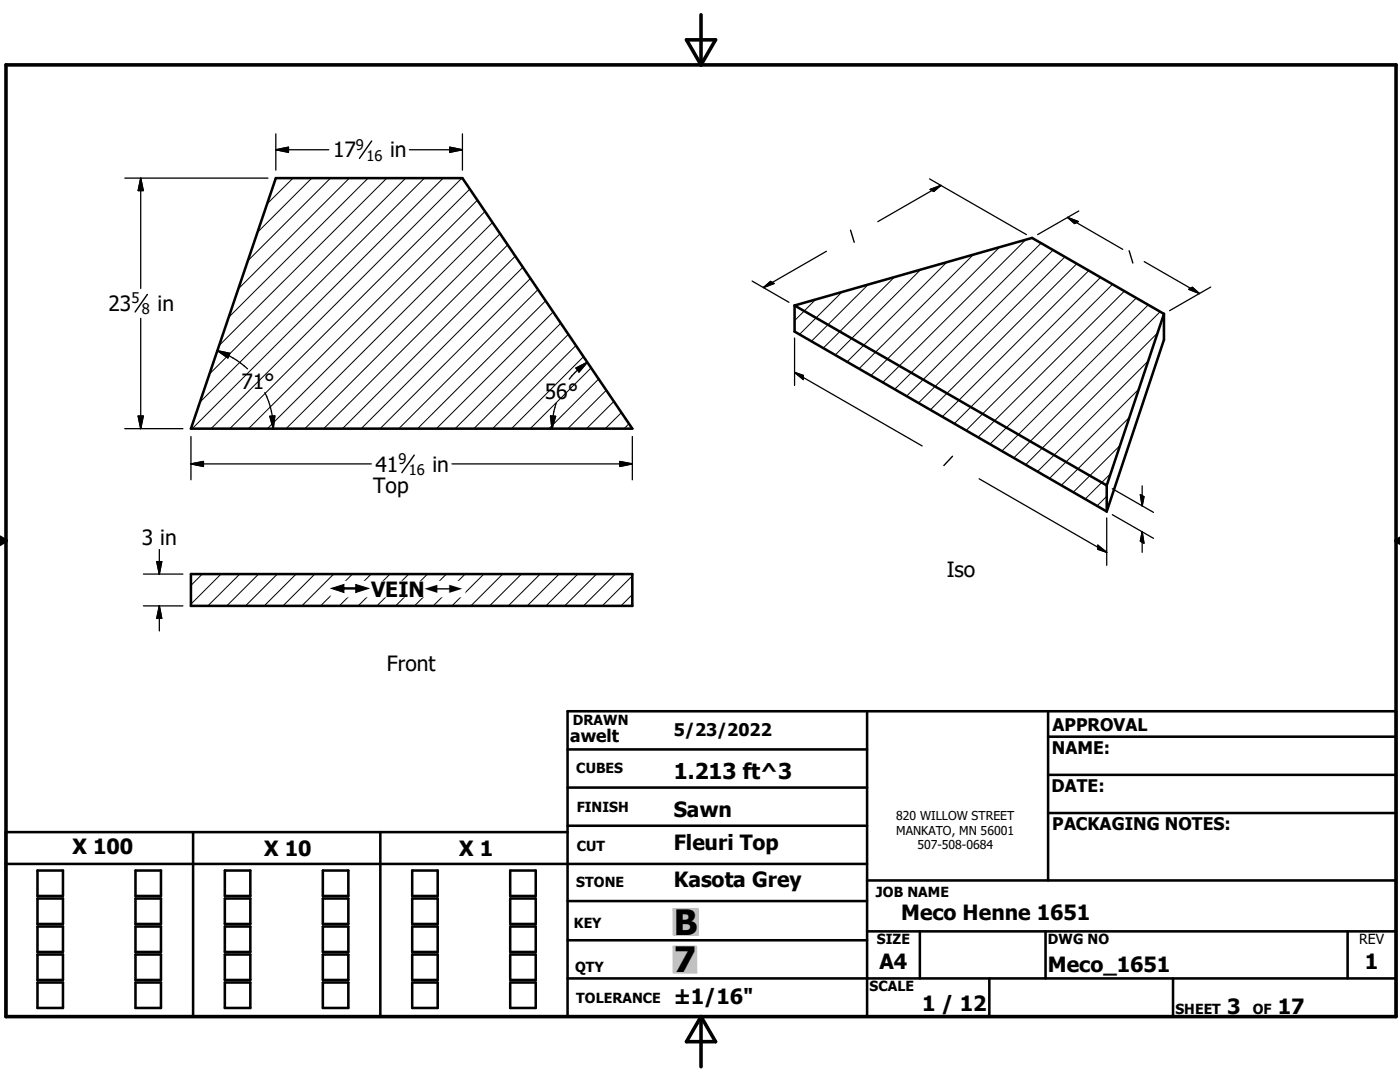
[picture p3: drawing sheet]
<svg xmlns="http://www.w3.org/2000/svg" width="279mm" height="216mm" viewBox="0 0 279 216" stroke-linecap="round" stroke-linejoin="round" font-family="sans-serif">
<g fill="none" stroke="#000" stroke-width=".51">
<path d="M55 35.5h37.3l33.9 50h-88.1zM158.6 61v5.2l62.3 35.9M158.6 61l47.4-13.5 26.3 15.1M158.6 61l62.3 35.9M232.3 62.6v5.2l-11.4 34.3M232.3 62.6l-11.4 34.3M220.9 96.9v5.2M38.1 114.6h88.1v6.3h-88.1zM113.3 149.5h59.7M113.3 157.2h59.7M173 141.9v61M209.2 147h69.4"/>
<path d="M209.2 154.6h69.4M209.2 141.9v33.8M1.2 172.4h171.8M7.5 173.7h5.1v5.1h-5.1zM7.5 179.3h5.1v5.1h-5.1zM27 173.7h5.1v5.1h-5.1zM27 179.3h5.1v5.1h-5.1zM38.5 166v36.9M44.9 173.7h5.1v5.1h-5.1zM44.9 179.3h5.1v5.1h-5.1zM64.4 173.7h5.1v5.1h-5.1zM64.4 179.3h5.1v5.1h-5.1z"/>
<path d="M75.9 166v36.9M82.3 173.7h5.1v5.1h-5.1zM82.3 179.3h5.1v5.1h-5.1zM101.8 173.7h5.1v5.1h-5.1zM101.8 179.3h5.1v5.1h-5.1zM113.3 166h-112.1v36.9h277.4v-61h-165.3v61M113.3 179.8h59.7M113.3 164.8h59.7M173 175.7h105.6M209.2 162.2h69.4M7.5 184.9h5.1v5.1h-5.1zM7.5 190.5h5.1v5h-5.1z"/>
<path d="M7.5 196h5.1v5.1h-5.1zM27 190.5h5.1v5h-5.1zM27 196h5.1v5.1h-5.1zM27 184.9h5.1v5.1h-5.1zM44.9 190.5h5.1v5h-5.1zM44.9 196h5.1v5.1h-5.1zM44.9 184.9h5.1v5.1h-5.1zM64.4 190.5h5.1v5h-5.1zM64.4 196h5.1v5.1h-5.1zM64.4 184.9h5.1v5.1h-5.1zM82.3 190.5h5.1v5h-5.1zM82.3 196h5.1v5.1h-5.1z"/>
<path d="M82.3 184.9h5.1v5.1h-5.1zM101.8 190.5h5.1v5h-5.1zM101.8 196h5.1v5.1h-5.1zM101.8 184.9h5.1v5.1h-5.1zM113.3 187.6h59.7M113.3 195.2h165.3M173 185.8h105.6M183.6 185.8v9.4M197.4 195.2v7.7M208.7 185.8v9.4M234.1 195.2v7.7M268.9 185.8v9.4"/>
</g>
<g fill="none" stroke="#000" stroke-width=".2">
<path d="M58.5 35.5l-5.2 5.2M62.2 35.5l-10.8 10.9M66 35.5l-16.5 16.5M69.7 35.5l-22.2 22.2M73.5 35.5l-27.9 27.8M77.2 35.5l-33.5 33.5M81 35.5l-39.2 39.1M84.7 35.5l-44.8 44.8M88.4 35.5l-50 50M92.2 35.5l-50.1 50M93.8 37.7l-47.9 47.8M95.3 40l-45.7 45.5"/>
<path d="M96.8 42.2l-43.4 43.3M98.3 44.4l-41.2 41.1M99.8 46.6l-39 38.9M101.3 48.9l-36.7 36.6M102.8 51.1l-34.5 34.4M104.3 53.3l-32.2 32.2M105.9 55.5l-30 30M107.4 57.8l-27.8 27.7M162.8 59.8l-4.2 4.2M168 58.3l-8.4 8.4M173.3 56.8l-11.4 11.3M178.5 55.3l-14.2 14.2"/>
<path d="M183.7 53.8l-17 17M189 52.3l-19.9 19.9M194.2 50.8l-22.8 22.8M199.5 49.3l-25.7 25.6M204.7 47.8l-28.5 28.5M207.8 48.5l-29.2 29.2M210.2 49.9l-29.3 29.1M212.5 51.3l-29.2 29.1M214.9 52.6l-29.2 29.2M217.3 54l-29.2 29.1M219.6 55.3l-29.2 29.2M222 56.7l-29.2 29.2"/>
<path d="M224.4 58.1l-29.2 29.2M226.8 59.5l-29.2 29.1M108.9 60l-25.6 25.5M110.4 62.3l-23.3 23.2M111.9 64.5l-21.1 21M113.4 66.7l-18.8 18.8M115 68.9l-16.7 16.6M116.5 71.2l-14.4 14.3M118 73.4l-12.2 12.1M119.5 75.6l-9.9 9.9M121 77.9l-7.7 7.6M227.3 77.7l-17.9 17.8"/>
<path d="M229.1 72.1l-22 22M229.2 60.8l-29.3 29.2M231 66.4l-26.3 26.3M231.5 62.2l-29.2 29.2M122.5 80.1l-5.4 5.4M124 82.3l-3.2 3.2M125.5 84.5l-.9 1M220.9 99l-2 1.9M221.7 94.5l-5.1 5.1M223.5 88.9l-9.3 9.3M225.4 83.3l-13.6 13.5M40.4 114.6l-2.3 2.2"/>
<path d="M44.1 114.6l-6 5.9M47.8 114.6l-6.3 6.3M51.6 114.6l-6.3 6.3M55.4 114.6l-6.4 6.3M59.1 114.6l-6.4 6.3M62.8 114.6l-6.3 6.3M66.6 114.6l-6.4 6.3M70.3 114.6l-6.3 6.3M74.1 114.6l-6.4 6.3M77.8 114.6l-6.3 6.3M81.6 114.6l-6.4 6.3M85.3 114.6l-6.3 6.3"/>
<path d="M89.1 114.6l-6.4 6.3M92.8 114.6l-6.3 6.3M96.6 114.6l-6.4 6.3M100.3 114.6l-6.3 6.3M104.1 114.6l-6.4 6.3M107.8 114.6l-6.4 6.3M111.6 114.6l-6.4 6.3M115.3 114.6l-6.4 6.3M119 114.6l-6.3 6.3M122.8 114.6l-6.3 6.3M126.2 118.6l-2.3 2.3M126.2 114.9l-6 6"/>
</g>
<path d="M1.2 12.9h277.4v190h-277.4zM137 7.9h5.8l-2.9 5zM139.9 2.9v10M-.1 107.9h1.3M-.1 107.2l1.3 .7M1.2 107.9l-1.2 .7M278.6 107.9h.8M278.6 107.9l.8 .5M279.4 107.4l-.8 .5M139.9 202.9v10M139.9 202.9l2.9 5h-5.8z" fill="none" stroke="#000" stroke-width=".71"/>
<g fill="#c0c0c0" stroke="#c0c0c0" stroke-width=".51">
<path d="M134.5 188.9h4.4v5.1z"/>
<path d="M134.5 188.9l4.4 5.1h-4.4z"/>
<path d="M134.5 181.4h4.7v5.1z"/>
<path d="M134.5 181.4l4.7 5.1h-4.7z"/>
</g>
<g fill="none" stroke="#000" stroke-width=".25">
<path d="M24.9 35.5h28.6M28.1 35.5v22.1M28.1 35.5l.5 2.5h-1zM55 29.9h10.6M55 29.9l2.6-.5v1zM55 26.7v7.2M81.7 29.9h10.6M89.8 29.4l2.5 .5-2.5 .5zM92.3 26.7v7.2M185.5 35.7l19.3 11.1M185.6 37.8l2.2-.8-1.4 1.2zM187.8 37l-12.6 7.2"/>
<path d="M150.1 56.1l7.4 4.2M152.4 57.4l1.4-1.2 .7 .4zM164.9 50.1l-12.5 7.3M213.1 43.4l11 6.4M213.1 43.4l2.1 .8-.7 .4zM215.3 42.1l-8.2 4.7M228.3 52.2l11.1 6.4M237.3 57.7l.7-.4 1.4 1.3zM241.6 57.3l-8.2 4.7M28.1 63.5v22M43.4 70a16.8 16.8 0 0 1 6 3.6M43.4 70l2.5 .5-.4 .9z"/>
<path d="M52.9 78.3l.7 1.9a16.7 16.7 0 0 1 .9 5.3M115 73.4l2.2-1.1-1.6 1.9zM117.2 72.3a15.2 15.2 0 0 0-3.6 3.4M158.6 74.3l25.4 14.7M158.6 74.3l1.7 .6v.8zM158.6 67.5v9.4M24.9 85.5h11.6M27.6 83h1l-.5 2.5zM38.1 92.6h36M38.1 92.6l2.5-.5v1zM38.1 87.1v8.6M53.9 83.1l.9-.1-.3 2.5z"/>
<path d="M90.2 92.6h36M109.9 83l1 .1-.7 2.4zM111 80.4a15.9 15.9 0 0 0-.8 5.1M123.7 92.1l2.5 .5-2.5 .5zM126.2 87.1v8.6M195.4 95.5l25.5 14.7M222 97.5l8.2 4.7M227.6 98.7l.7 .4-.4 1.8zM227.9 97v3.9M28.6 114.6h7.9M31.3 112.1h1l-.5 2.5zM31.8 109.7v4.9"/>
<path d="M219.1 108.8l1.8 1.4-1.8-.6zM220.9 103.4v9.4M222 102.7l8.2 4.7M227.9 106.1v4.1M227.9 106.1l.4 2.3-.7-.4zM28.6 120.9h7.9M31.8 120.9v5M31.8 120.9l.5 2.5h-1z"/>
</g>
<g fill="#000" stroke="#000" stroke-width=".25">
<path d="M28.1 35.5l.5 2.5h-1zM55 29.9l2.6-.5v1zM89.8 29.4l2.5 .5-2.5 .5zM185.6 37.8l2.2-.8-1.4 1.2zM152.4 57.4l1.4-1.2 .7 .4zM213.1 43.4l2.1 .8-.7 .4zM237.3 57.7l.7-.4 1.4 1.3zM43.4 70l2.5 .5-.4 .9zM115 73.4l2.2-1.1-1.6 1.9zM158.6 74.3l1.7 .6v.8zM27.6 83h1l-.5 2.5zM38.1 92.6l2.5-.5v1z"/>
<path d="M53.9 83.1l.9-.1-.3 2.5zM109.9 83l1 .1-.7 2.4zM123.7 92.1l2.5 .5-2.5 .5zM227.6 98.7l.7 .4-.4 1.8zM31.3 112.1h1l-.5 2.5zM219.1 108.8l1.8 1.4-1.8-.6zM227.9 106.1l.4 2.3-.7-.4zM31.8 120.9l.5 2.5h-1z"/>
</g>
<path d="M74.2 28.1l-2.5 3.5M29.4 58.7l-2.4 3.6M169.7 45.9l.8 2.4M225.3 50l.8 2.5M82.7 90.8l-2.5 3.5M190.1 91l-1.7 1.9" fill="none" stroke="#000" stroke-width=".28"/>
<g fill="#fff" stroke="#fff" stroke-width=".25">
<path d="M66.1 116h26.7v3.1z"/>
<path d="M66.1 116l26.7 3.1h-26.7z"/>
</g>
<g font-size="7">
<text x="134.5" y="186.5">B</text>
<text x="134.5" y="194">7</text>
</g>
<text font-size="4.4" x="134.5" y="155.5">1.213 ft^3</text>
<g font-size="4.2">
<text x="66.5" y="31.4">17</text>
<text x="77.8" y="31.4">in</text>
<text x="21.6" y="62">23</text>
<text x="31.4" y="62">in</text>
<text x="48.2" y="77.6">71°</text>
<text x="108.8" y="79.6">56°</text>
<text x="74.9" y="94.1">41</text>
<text x="86.3" y="94.1">in</text>
<text x="74.5" y="98.5">Top</text>
<text x="28.3" y="108.8">3 in</text>
<text x="74.1" y="119">VEIN</text>
<text x="188.9" y="115.2">Iso</text>
<text x="77.2" y="134">Front</text>
<text x="134.4" y="163.1">Sawn</text>
<text x="14.5" y="170.5">X 100</text>
<text x="52.7" y="170.9">X 10</text>
<text x="91.7" y="170.9">X 1</text>
<text x="134.4" y="169.5">Fleuri Top</text>
<text x="134.4" y="176.9">Kasota Grey</text>
<text x="179.9" y="183.6">Meco Henne 1651</text>
<text x="175.5" y="193.3">A4</text>
<text x="209.1" y="194">Meco_1651</text>
<text x="272.4" y="193.3">1</text>
<text x="134.4" y="200.3">±1/16&quot;</text>
<text x="184" y="201.7">1 / 12</text>
<text x="244.9" y="202.3">3</text>
<text x="255" y="202.3">17</text>
</g>
<g font-size="3.5">
<text x="113.8" y="148">awelt</text>
<text x="134.5" y="146.9">5/23/2022</text>
<text x="210.1" y="145.8">APPROVAL</text>
<text x="209.9" y="150.4">NAME:</text>
<text x="209.8" y="158.1">DATE:</text>
<text x="210" y="165.6">PACKAGING NOTES:</text>
</g>
<g font-size="3.3">
<text x="66.1" y="119">#</text>
<text x="84.8" y="119">#</text>
</g>
<g font-size="2.9">
<text x="71" y="29.8">9</text>
<text x="73.1" y="32">16</text>
<text x="26.2" y="60.5">5</text>
<text x="28.3" y="62.7">8</text>
<text x="79.5" y="92.6">9</text>
<text x="81.6" y="94.7">16</text>
</g>
<g font-size="2.8">
<text x="114.3" y="144.6">DRAWN</text>
<text x="115" y="154.3">CUBES</text>
<text x="115.1" y="162">FINISH</text>
<text x="115.1" y="169.8">CUT</text>
<text x="115" y="177.1">STONE</text>
<text x="174.8" y="178.9">JOB NAME</text>
<text x="114.6" y="185.3">KEY</text>
<text x="175" y="188.4">SIZE</text>
<text x="209.1" y="188.4">DWG NO</text>
<text x="271.3" y="188.4">REV</text>
<text x="114.8" y="193.9">QTY</text>
<text x="173.5" y="197.8">SCALE</text>
<text x="115" y="200.2">TOLERANCE</text>
<text x="234.6" y="202.3">SHEET</text>
<text x="250" y="202.3">OF</text>
</g>
<g font-size="2.4">
<text x="178.9" y="163.6">820 WILLOW STREET</text>
<text x="178.9" y="166.5">MANKATO, MN 56001</text>
<text x="183.1" y="169.5">507-508-0684</text>
</g>
</svg>
